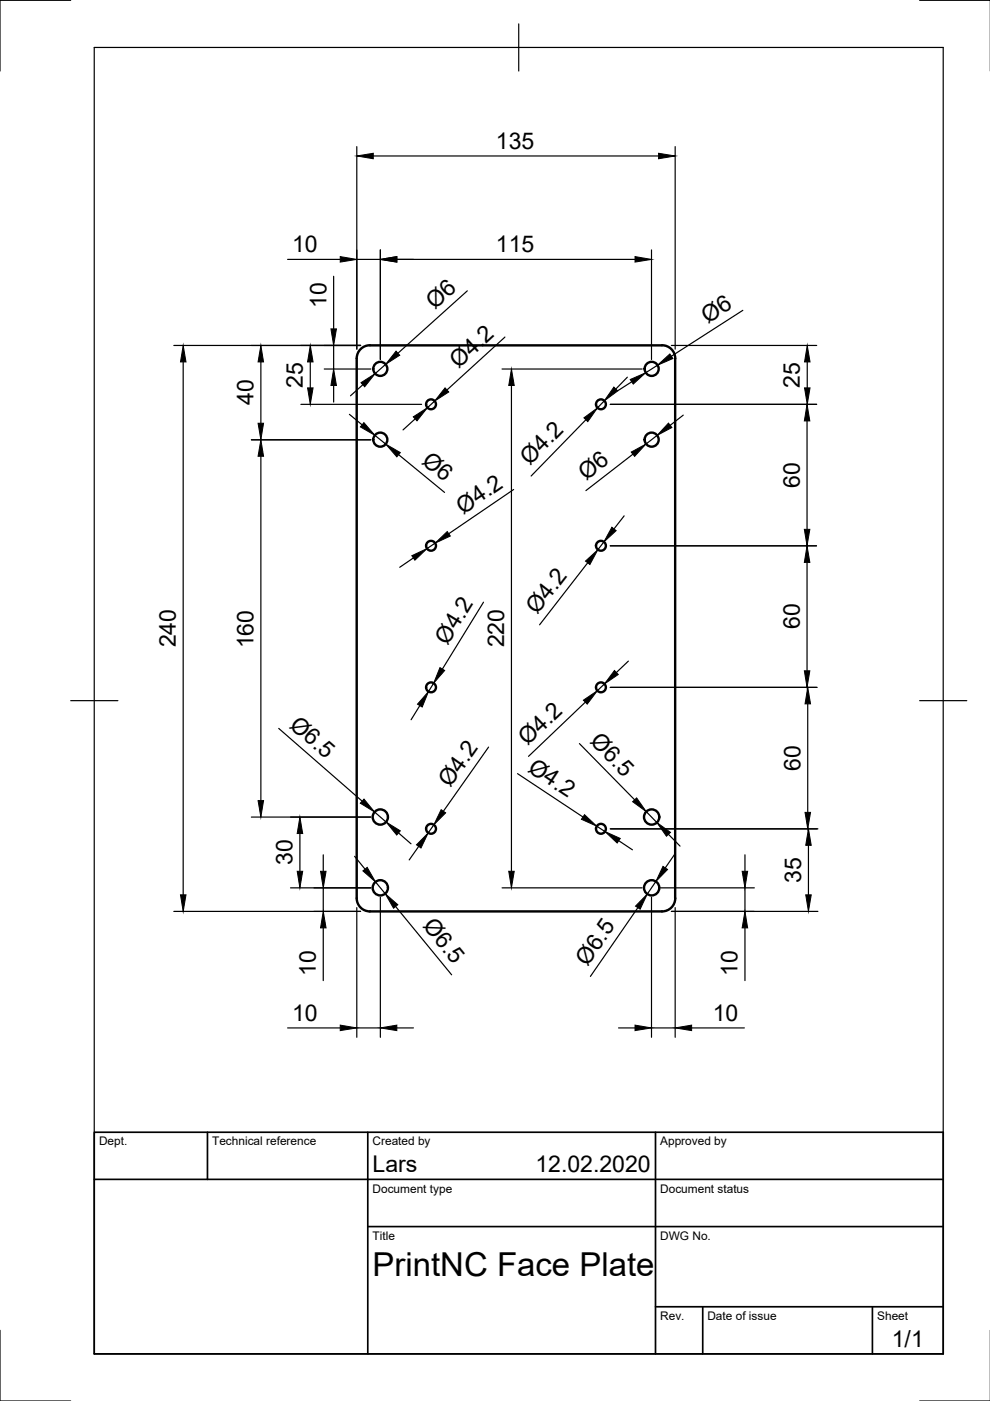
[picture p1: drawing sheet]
<svg xmlns="http://www.w3.org/2000/svg" width="210mm" height="297mm" viewBox="0 0 210 297" stroke-linecap="round" stroke-linejoin="round" font-family="sans-serif">
<!-- layer: Sichtbar -->
<g fill="none" stroke="#000" stroke-width=".51">
<path d="M76.7 73.8l1.1-.5 .6-.1h62a2.8 2.8 0 0 1 2.8 2.8v114.4a2.8 2.8 0 0 1-2.8 2.8h-62a2.8 2.8 0 0 1-2.8-2.8v-114.4a2.8 2.8 0 0 1 1.1-2.2z"/>
<circle cx="80.6" cy="78.2" r="1.49"/>
<circle cx="138.2" cy="78.2" r="1.49"/>
<circle cx="80.6" cy="93.2" r="1.49"/>
<circle cx="91.4" cy="85.7" r="1.05"/>
<circle cx="127.4" cy="85.7" r="1.05"/>
<circle cx="138.2" cy="93.2" r="1.49"/>
<circle cx="91.4" cy="115.7" r="1.05"/>
<circle cx="127.4" cy="115.7" r="1.05"/>
<circle cx="91.4" cy="145.7" r="1.05"/>
<circle cx="127.4" cy="145.7" r="1.05"/>
<circle cx="80.6" cy="173.2" r="1.62"/>
<circle cx="91.4" cy="175.7" r="1.05"/>
<circle cx="127.4" cy="175.7" r="1.05"/>
<circle cx="138.2" cy="173.2" r="1.62"/>
<circle cx="80.6" cy="188.2" r="1.62"/>
<circle cx="138.2" cy="188.2" r="1.62"/>
</g>
<!-- layer: Border -->
<path d="M15 .1h-15v15M20 10.1h180v276.9h-180zM110 5.1v10M195 .1h15M15 148.6h10M195 148.6h10M0 282.1v14.9h15M195 297h15" fill="none" stroke="#000" stroke-width=".25"/>
<!-- layer: TitleBlock -->
<path d="M20 240.1h180v46.9h-180zM20 250h180M44 240.1v9.9M78 240.1v46.9M139 240.1v46.9M78 260.1h122M139 277.1h61M149 277.1v9.9M185 277.1v9.9" fill="none" stroke="#000" stroke-width=".36"/>
<!-- layer: Dimensions -->
<g fill="none" stroke="#000" stroke-width=".25">
<path d="M75.6 31.1v42.9M79.1 33.1h60.5M143.2 31.1v42.9M61 55h11.1M70.7 58.6v11.1M75.6 55h5M80.6 53v23.2M84.1 55h50.5M138.1 53v23.2M36.9 73.2h39.6M38.8 76.7v113M55.3 76.7v13"/>
<path d="M65.8 76.7v5.5M68.7 78.2h9.9M70.7 73.2v5M81.8 77.2l-2.3 2M99.1 61.7l-14.7 13.2M106.4 78.2h29.7M107.1 71.5l-12.3 11.2M133 80l-2.4 2.5M139.4 77.4l-2.5 1.6M142.3 73.2h30.9M157.5 65.8l-15.2 9.7M171.2 76.7v5.5"/>
<path d="M53.3 93.2h25.3M55.3 96.7v73M63.8 85.7h25.6M70.7 81.7v3.5M74.1 87.8l2.7 2.3M76.9 81.6l-2.6 2.3M79.5 92.3l2.3 1.9M84.5 96.4l9.8 8M88 88.8l-2.6 2.4M92.2 85l-1.6 1.5M108.4 81.7v103M124.2 89l-11.6 11.9"/>
<path d="M128.1 85l-1.4 1.5M129.4 85.7h43.8M133.9 80.9l-2.9 1.9M134.2 96.3l-10 7.7M139.3 92.3l-2.4 1.9M144.9 88l-2.8 2.2M171.1 89.2v23M87.6 118.3l-2.8 2M92.3 115.2l-1.8 1.1M108.9 103.8l-13.8 9.4M124.6 119.3l-10.2 13.2M128 114.9l-1.3 1.7"/>
<path d="M129.4 115.7h43.7M132.3 109.4l-2.1 2.7M171.1 119.2v23M102.5 127.7l-8.7 14.2M59.1 154.4l17.7 15.5M89 149.6l-1.8 3M91.9 144.9l-1.1 1.7M103.6 158.4l-9.6 13.6M122.9 157.7l11.7 11.9M124.1 148.9l-12 11.5M128.1 145l-1.5 1.5M129.4 145.7h43.9"/>
<path d="M133.2 140.2l-2.5 2.4M171.3 149.2v23M53.3 173.2h25.3M63.6 176.7v8M79.4 172.2l2.5 2.1M84.5 176.6l2.6 2.3M88.8 179.5l-2 2.8M92 174.9l-1.2 1.7M109.7 164l13.9 9.2M126.5 175.2l1.8 1.1M129.4 175.7h44M131.2 178.3l2.9 1.9"/>
<path d="M137 172.1l2.3 2.3M141.7 176.9l2.5 2.5M171.4 179.2v10.5M36.9 193.2h39.6M61.6 188.2h17M68.5 181.2v3.5M68.5 188.2v5M68.5 196.7v11.2M75.2 181.6l2.2 2.7M75.6 192.4v27.5M79.6 187l2.1 2.5M80.6 190.2v29.7"/>
<path d="M83.9 192.2l11.9 14.5M106.4 188.2h29.7M135.2 192.5l-10 14.5M138.1 190.2v29.7M139.1 186.9l-1.9 2.7M140.1 188.2h19.8M142.3 193.2h31.1M143 181.1l-1.9 2.9M143.2 192.4v27.5M157.9 181.2v3.5M157.9 188.2v5M157.9 196.7v11.2"/>
<path d="M61 217.9h11.1M75.6 217.9h5M84.1 217.9h3.6M131.1 217.9h3.5M138.1 217.9h5.1M146.6 217.9h11.2"/>
</g>
<g fill="#000" stroke="#000" stroke-width=".21">
<path d="M75.6 33.1l3.5-.6v1.2zM139.6 32.5l3.6 .6-3.6 .6zM72.1 54.4l3.5 .6-3.5 .6zM80.6 55l3.5-.6v1.2zM134.6 54.4l3.5 .6-3.5 .6zM38.8 73.2l.6 3.5h-1.1zM55.3 73.2l.6 3.5h-1.2zM65.8 73.2l.6 3.5h-1.2zM70.2 69.7h1.1l-.6 3.5zM84 74.5l.8 .8-3 1.9zM139.4 77.4l2.6-2.4 .7 1zM171.2 73.2l.5 3.5h-1.1z"/>
<path d="M54.7 89.7h1.2l-.6 3.5zM55.3 93.2l.6 3.5h-1.2zM65.2 82.2h1.2l-.6 3.5zM70.7 78.2l.6 3.5h-1.1zM76.5 81.1l3-1.9-2.2 2.8zM77.2 89.6l2.3 2.7-3.1-1.8zM81.8 94.2l3.1 1.8-.8 .9zM87.6 88.4l3-1.9-2.2 2.7zM94.4 82.2l.7 .9-2.9 1.9zM108.4 78.2l.6 3.5h-1.1zM123.8 88.6l2.9-2.1-2.1 2.9zM130.2 82.1l.8 .8-2.9 2.1z"/>
<path d="M133.6 80.5l3.3-1.5-2.6 2.4zM133.8 95.8l3.1-1.6-2.3 2.6zM141.7 89.7l.8 .9-3.2 1.7zM171.1 85.7l.6 3.5h-1.2zM170.6 82.2h1.1l-.5 3.5zM87.3 117.8l3.2-1.5-2.5 2.5zM92.3 115.2l2.5-2.5 .7 1zM124.1 119l2.6-2.4-1.6 3.1zM129.7 111.8l.9 .7-2.6 2.4zM171.1 115.7l.6 3.5h-1.2zM170.5 112.2h1.2l-.6 3.5zM90.8 146.6l-1.3 3.3-1-.6z"/>
<path d="M93.3 141.5l1 .7-2.4 2.7zM123.7 148.4l2.9-1.9-2.1 2.8zM130.3 142.2l.8 .8-3 2zM170.5 142.2h1.2l-.6 3.5zM171.3 145.7l.6 3.5h-1.2zM54.7 169.7h1.2l-.6 3.5zM63.6 173.2l.6 3.5h-1.2zM77.2 169.4l2.2 2.8-3-1.9zM81.9 174.3l3 1.9-.8 .8zM90.8 176.6l-1.5 3.2-1-.7zM93.5 171.7l1 .6-2.5 2.6zM123.9 172.7l2.6 2.5-3.2-1.5z"/>
<path d="M128.3 176.3l3.2 1.5-.6 .9zM134.1 170l.9-.8 2 2.9zM139.3 174.4l2.9 2.1-.9 .8zM170.7 172.2h1.2l-.6 3.5zM171.4 175.7l.6 3.5h-1.2zM38.3 189.7h1.1l-.6 3.5zM63 184.7h1.2l-.6 3.5zM68 184.7h1.1l-.6 3.5zM68.5 193.2l.6 3.5h-1.1zM76.9 184.6l1-.7 1.7 3.1zM81.7 189.5l2.6 2.3-.9 .8zM107.9 184.7h1.1l-.6 3.5z"/>
<path d="M137.2 189.6l-1.5 3.2-1-.7zM140.6 183.7l.9 .6-2.4 2.6zM157.4 184.7h1.1l-.6 3.5zM157.9 193.2l.6 3.5h-1.1zM170.8 189.7h1.2l-.6 3.5zM72.1 217.3l3.5 .6-3.5 .6zM80.6 217.9l3.5-.6v1.2zM134.6 217.3l3.5 .6-3.5 .6zM143.2 217.9l3.4-.6v1.2z"/>
</g>
<text font-size="7" x="79" y="270.6">PrintNC Face Plate</text>
<g font-size="4.9">
<text x="105.2" y="31.5">135</text>
<text x="61.9" y="53.4">10</text>
<text x="105.2" y="53.4">115</text>
<text x="69.2" y="65.3" transform="rotate(-90 69.2 65.3)">10</text>
<text x="92.2" y="65.7" transform="rotate(-42 92.2 65.7)">Ø6</text>
<text x="150.1" y="68.6" transform="rotate(-33 150.1 68.6)">Ø6</text>
<text x="64.2" y="82.2" transform="rotate(-90 64.2 82.2)">25</text>
<text x="97.2" y="78.2" transform="rotate(-42 97.2 78.2)">Ø4.2</text>
<text x="169.6" y="82.2" transform="rotate(-90 169.6 82.2)">25</text>
<text x="53.7" y="85.9" transform="rotate(-90 53.7 85.9)">40</text>
<text x="89.3" y="98.2" transform="rotate(39 89.3 98.2)">Ø6</text>
<text x="112.3" y="98.8" transform="rotate(-46 112.3 98.8)">Ø4.2</text>
<text x="124.3" y="101.9" transform="rotate(-38 124.3 101.9)">Ø6</text>
<text x="169.6" y="103.4" transform="rotate(-90 169.6 103.4)">60</text>
<text x="98.2" y="109.1" transform="rotate(-34 98.2 109.1)">Ø4.2</text>
<text x="113.9" y="130.4" transform="rotate(-52 113.9 130.4)">Ø4.2</text>
<text x="37.3" y="137.3" transform="rotate(-90 37.3 137.3)">240</text>
<text x="53.7" y="137.5" transform="rotate(-90 53.7 137.5)">160</text>
<text x="94.9" y="136.9" transform="rotate(-58 94.9 136.9)">Ø4.2</text>
<text x="106.9" y="137.3" transform="rotate(-90 106.9 137.3)">220</text>
<text x="169.6" y="133.4" transform="rotate(-90 169.6 133.4)">60</text>
<text x="61.2" y="154.1" transform="rotate(41 61.2 154.1)">Ø6.5</text>
<text x="111.9" y="158.3" transform="rotate(-44 111.9 158.3)">Ø4.2</text>
<text x="124.9" y="157.4" transform="rotate(46 124.9 157.4)">Ø6.5</text>
<text x="95.4" y="167.1" transform="rotate(-55 95.4 167.1)">Ø4.2</text>
<text x="111.7" y="163.4" transform="rotate(34 111.7 163.4)">Ø4.2</text>
<text x="169.7" y="163.4" transform="rotate(-90 169.7 163.4)">60</text>
<text x="62" y="183.4" transform="rotate(-90 62 183.4)">30</text>
<text x="169.9" y="187.2" transform="rotate(-90 169.9 187.2)">35</text>
<text x="89.5" y="196.4" transform="rotate(51 89.5 196.4)">Ø6.5</text>
<text x="67" y="206.9" transform="rotate(-90 67 206.9)">10</text>
<text x="124.6" y="205" transform="rotate(-55 124.6 205)">Ø6.5</text>
<text x="156.4" y="206.9" transform="rotate(-90 156.4 206.9)">10</text>
<text x="61.9" y="216.4">10</text>
<text x="151.1" y="216.4">10</text>
<text x="79" y="248.5">Lars</text>
<text x="113.5" y="248.5">12.02.2020</text>
<text x="189.1" y="285.7">1/1</text>
</g>
<g font-size="2.5">
<text x="21" y="242.9">Dept.</text>
<text x="45" y="242.9">Technical reference</text>
<text x="79" y="242.9">Created by</text>
<text x="140" y="242.9">Approved by</text>
<text x="79" y="252.8">Document type</text>
<text x="140" y="252.8">Document status</text>
<text x="79" y="262.9">Title</text>
<text x="140" y="262.9">DWG No.</text>
<text x="140" y="279.9">Rev.</text>
<text x="150" y="279.9">Date of issue</text>
<text x="186" y="279.9">Sheet</text>
</g>
</svg>
